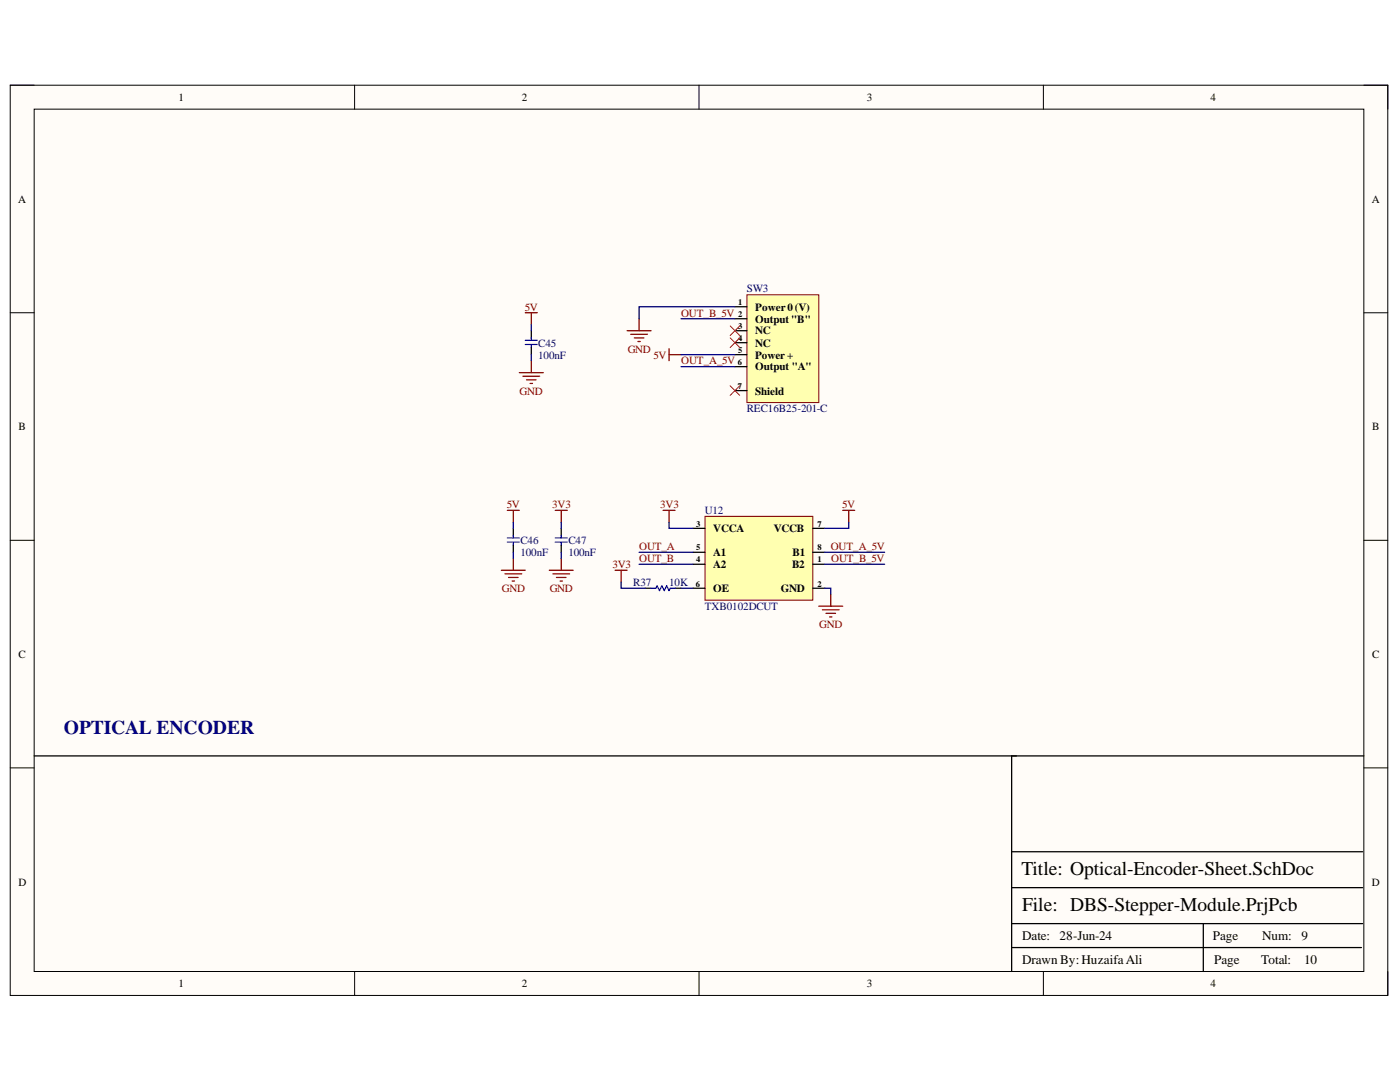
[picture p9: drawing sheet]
<svg xmlns="http://www.w3.org/2000/svg" width="279mm" height="216mm" viewBox="0 0 279 216" stroke-linecap="round" stroke-linejoin="round" font-family="sans-serif">
<path d="M2 17h275v181.6h-275z" fill-rule="evenodd" fill="#fffcf8"/>
<path d="M2 17h275v181.6h-275z" fill="none" stroke="#000" stroke-width=".2"/>
<path d="M6.8 21.8h265.4v172.1h-265.4z" fill-rule="evenodd" fill="#fffcf8"/>
<g fill="none" stroke="#000" stroke-width=".2">
<path d="M2 17h4.8M70.8 17v4.8M139.5 17v4.8M208.2 17v4.8M272.2 17h4.8v4.8M6.8 21.8h265.4v172.1h-265.4zM2 62.4h4.8M272.2 62.4h4.8M2 107.8h4.8M272.2 107.8h4.8M2 153.2h4.8M272.2 153.2h4.8"/>
<path d="M70.8 193.9v4.7M139.5 193.9v4.7M208.2 193.9v4.7M277 193.9v4.7"/>
</g>
<path d="M272.2 150.8h-70.3v43.1M201.9 177.1h70M201.9 170h70M201.9 189.1h69.8M201.9 184.3h70M240.1 184.3v9.6" fill="none" stroke="#000" stroke-width=".25"/>
<path d="M149.1 58.8h14.3v21.5h-14.3z" fill-rule="evenodd" fill="#ffffb0"/>
<path d="M149.1 58.8h14.3v21.5h-14.3z" fill="none" stroke="#800000" stroke-width=".2"/>
<path d="M106 66v1.5M106 69.3v1.5M146.7 61.2h2.4M146.7 63.6h2.4M146.7 66h2.4M146.7 68.4h2.4M146.7 70.8h2.4M146.7 73.2h2.4M146.7 77.9h2.4M6.8 150.8h196.1" fill="none" stroke="#000" stroke-width=".25"/>
<path d="M145.7 77l1.9 1.9M145.7 65l1.9 1.9M145.7 67.4l1.9 1.9M147.6 77l-1.9 1.9M147.6 65l-1.9 1.9M147.6 67.4l-1.9 1.9" fill="none" stroke="#f00" stroke-width=".2"/>
<g fill="none" stroke="#800000" stroke-width=".25">
<path d="M103.6 74.4h4.8M104.4 75.1h3.3M104.8 62.4h2.4M105.1 75.8h1.9M105.8 76.5h.5M106 62.4v2.4M106 72v2.4M125.2 66h4.7M125.9 66.7h3.3M126.6 67.4h1.9M127.3 68.1h.5M127.5 63.6v2.4"/>
<path d="M133.5 69.6v2.4M133.5 70.8h2.4"/>
</g>
<path d="M104.8 67.9h2.4M104.8 68.7h2.4M106 67.4v.5M106 68.9v.4" fill="none" stroke="#00f" stroke-width=".25"/>
<path d="M140.7 103h21.5v16.8h-21.5z" fill-rule="evenodd" fill="#ffffb0"/>
<path d="M140.7 103h21.5v16.8h-21.5z" fill="none" stroke="#800000" stroke-width=".2"/>
<g fill="none" stroke="#000" stroke-width=".25">
<path d="M102.4 105.4v1.6M102.4 108.8v1.4M112 105.4v1.6M112 108.8v1.4M128.7 117.4h1.2M134.7 117.4h1.2M138.3 112.6h2.4M138.3 105.4h2.4M138.3 117.4h2.4M138.3 110.2h2.4M162.2 112.6h2.4M162.2 105.4h2.4"/>
<path d="M162.2 117.4h2.4M162.2 110.2h2.4"/>
</g>
<g fill="none" stroke="#800000" stroke-width=".25">
<path d="M100.1 113.8h4.7M100.8 114.5h3.3M101.2 101.8h2.4M101.5 115.2h1.9M102.2 115.9h.5M102.4 101.8v2.4M102.4 111.4v2.4M109.6 113.8h4.8M110.3 114.5h3.4M110.8 101.8h2.4M111 115.2h2M111.8 115.9h.4"/>
<path d="M112 101.8v2.4M112 111.4v2.4M122.8 113.8h2.4M124 113.8v2.4M132.3 101.8h2.4M133.5 101.8v2.4M165.8 118.6v2.4M168.2 101.8h2.4M169.4 101.8v2.4M163.4 121h4.8M164.1 121.7h3.4M164.8 122.4h2"/>
<path d="M165.6 123.1h.4"/>
</g>
<path d="M101.2 107.3h2.4M101.2 108.2h2.4M102.4 106.9v.4M102.4 108.3v.5M110.8 107.3h2.4M110.8 108.2h2.4M112 106.9v.4M112 108.3v.5M129.9 117.4h1l.2-.5 .5 1 .5-1 .5 1 .4-1 .5 1 .3-.5h.9" fill="none" stroke="#00f" stroke-width=".25"/>
<g fill="none" stroke="#000080" stroke-width=".25">
<path d="M106 64.8v1.2M106 70.8v1.2M135.9 70.8h10.8M135.9 73.2h10.8M135.9 63.6h10.8M146.7 61.2h-19.2v2.4M102.4 104.2v1.2M102.4 110.2v1.2M112 104.2v1.2M112 110.2v1.2M124 116.2v1.2h4.7M127.5 110.2h10.8"/>
<path d="M127.5 112.6h10.8M133.5 104.2v1.2h4.8M135.9 117.4h2.4M164.6 117.4h1.2v1.2M164.6 110.2h12M164.6 112.6h12M169.4 104.2v1.2h-4.8"/>
</g>
<text font-size="3.9" fill="#000080" x="12.8" y="146.5">OPTICAL ENCODER</text>
<g font-size="3.9">
<text x="203.8" y="174.6">Title: Optical-Encoder-Sheet.SchDoc</text>
<text x="204" y="181.8">File: DBS-Stepper-Module.PrjPcb</text>
</g>
<g font-size="2.6">
<text x="204" y="187.6">Date:</text>
<text x="211.5" y="187.6">28-Jun-24</text>
<text x="242.1" y="187.6">Page</text>
<text x="251.9" y="187.6">Num:</text>
<text x="259.7" y="187.6">9</text>
<text x="204" y="192.4">Drawn By: HuzaifaAli</text>
<text x="242.3" y="192.4">Page</text>
<text x="251.7" y="192.4">Total:</text>
<text x="260.3" y="192.4">10</text>
</g>
<g font-size="2.2">
<text x="35.6" y="20.1">1</text>
<text x="104.1" y="20.1">2</text>
<text x="173" y="20.1">3</text>
<text x="241.6" y="20.1">4</text>
<text x="3.6" y="40.4">A</text>
<text x="273.8" y="40.4">A</text>
<text x="150.7" y="62">Power 0(V)</text>
<text x="150.7" y="64.4">Output &quot;B&quot;</text>
<text x="150.7" y="66.7">NC</text>
<text x="150.7" y="69.2">NC</text>
<text x="150.7" y="71.5">Power +</text>
<text x="150.7" y="73.9">Output &quot;A&quot;</text>
<text x="150.7" y="78.7">Shield</text>
<text x="3.7" y="85.8">B</text>
<text x="273.9" y="85.8">B</text>
<text x="142.4" y="106.2">VCCA</text>
<text x="154.4" y="106.2">VCCB</text>
<text x="142.4" y="113.4">A2</text>
<text x="142.4" y="110.9">A1</text>
<text x="158.1" y="113.4">B2</text>
<text x="158.2" y="110.9">B1</text>
<text x="142.4" y="118.1">OE</text>
<text x="155.8" y="118.1">GND</text>
<text x="3.7" y="131.3">C</text>
<text x="273.9" y="131.3">C</text>
<text x="3.7" y="176.7">D</text>
<text x="273.8" y="176.7">D</text>
<text x="35.6" y="197">1</text>
<text x="104.1" y="197">2</text>
<text x="173" y="197">3</text>
<text x="241.6" y="197">4</text>
</g>
<g font-size="2.2" fill="#000080">
<text x="149" y="58.4">SW3</text>
<text x="107.4" y="69.2">C45</text>
<text x="107.4" y="71.5">100nF</text>
<text x="149" y="82.3">REC16B25-201-C</text>
<text x="140.7" y="102.6">U12</text>
<text x="103.9" y="108.6">C46</text>
<text x="103.9" y="110.9">100nF</text>
<text x="113.4" y="108.6">C47</text>
<text x="113.4" y="110.9">100nF</text>
<text x="126.4" y="116.9">R37</text>
<text x="133.6" y="116.9">10K</text>
<text x="140.7" y="121.7">TXB0102DCUT</text>
</g>
<g font-size="2.2" fill="#800000">
<text x="104.7" y="62">5V</text>
<text x="135.9" y="63.2">OUT_B_5V</text>
<text x="125.3" y="70.4">GND</text>
<text x="130.4" y="71.5">5V</text>
<text x="135.9" y="72.7">OUT_A_5V</text>
<text x="103.7" y="78.7">GND</text>
<text x="101.2" y="101.4">5V</text>
<text x="110.2" y="101.4">3V3</text>
<text x="131.8" y="101.4">3V3</text>
<text x="168.1" y="101.4">5V</text>
<text x="122.2" y="113.4">3V3</text>
<text x="127.5" y="109.8">OUT_A</text>
<text x="127.5" y="112.1">OUT_B</text>
<text x="165.8" y="109.8">OUT_A_5V</text>
<text x="165.9" y="112.1">OUT_B_5V</text>
<text x="100.1" y="118.1">GND</text>
<text x="109.7" y="118.1">GND</text>
<text x="163.5" y="125.3">GND</text>
</g>
<g font-size="1.7">
<text x="147.3" y="60.9">1</text>
<text x="147.3" y="63.3">2</text>
<text x="147.3" y="65.6">3</text>
<text x="147.3" y="68.1">4</text>
<text x="147.3" y="70.4">5</text>
<text x="147.3" y="72.8">6</text>
<text x="147.3" y="77.6">7</text>
<text x="139" y="105.1">3</text>
<text x="163.2" y="105.1">7</text>
<text x="139" y="112.2">4</text>
<text x="139" y="109.8">5</text>
<text x="163.2" y="112.2">1</text>
<text x="163.2" y="109.8">8</text>
<text x="138.9" y="117">6</text>
<text x="163.2" y="117">2</text>
</g>
</svg>
